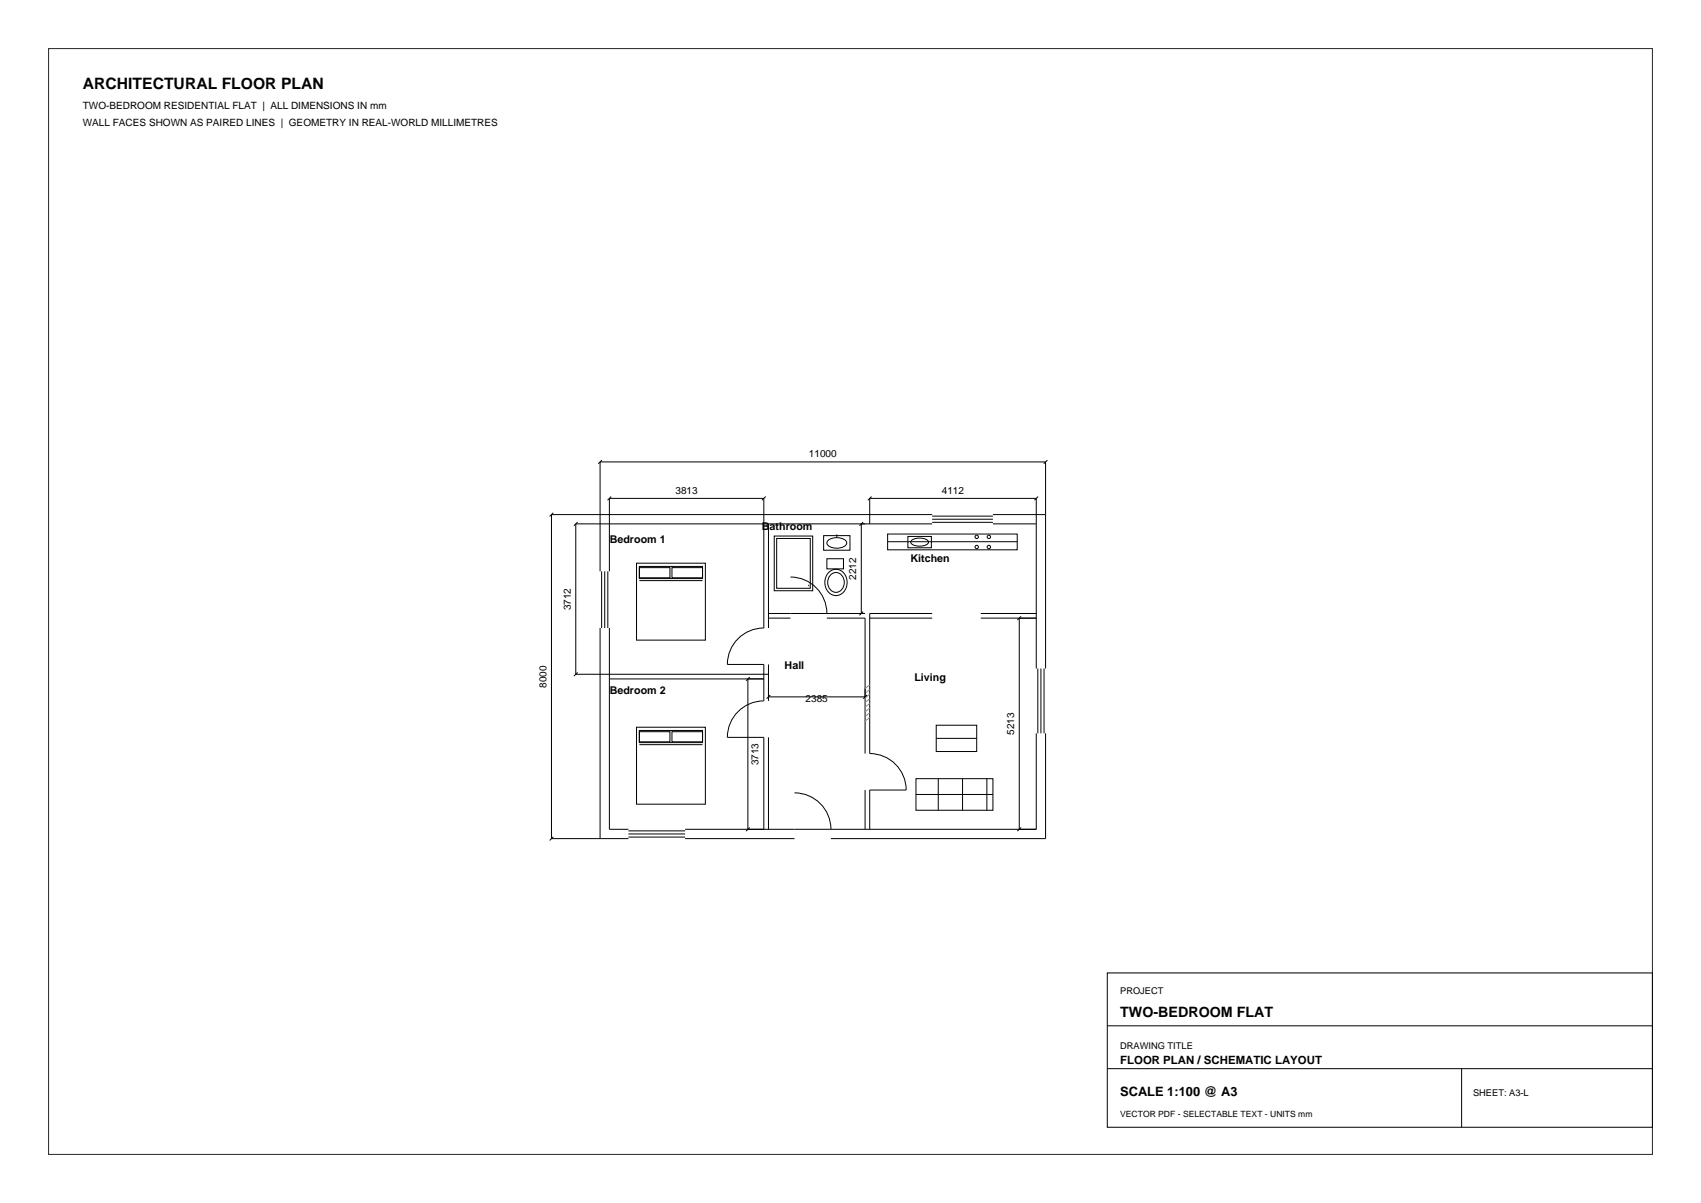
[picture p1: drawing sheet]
<svg xmlns="http://www.w3.org/2000/svg" width="420mm" height="297mm" viewBox="0 0 420 297" stroke-linecap="round" stroke-linejoin="round" font-family="sans-serif">
<g fill="none" stroke="#000" stroke-width=".25">
<path d="M148.6 113.6l-.9 .9M258.6 113.6l-.9 .9M136.6 126.6l-.9 .9M142.6 128.9l-.9 .9M150.9 122.6l-.9 .9M157.2 139h17v19h-17zM157.9 139.8h15.6v3h-15.6zM189 122.6l-.9 .9M189.7 129.3v25.7M191.2 132.3h9.5v13.5h-9.5zM191.8 132.9h8.3v12.3h-8.3zM203.4 132.2h6.5v3.6h-6.5z"/>
<path d="M204.2 137.9h4.1v2.5h-4.1zM204.5 133.4a3.6 3.6 0 0 1 4.5 .3 1.45 1.45 0 0 1-1.7 1.6h-.7a2.17 2.17 0 0 1-2.4-1.3zM206.6 131.9v.8M212.7 129.3v22.2M213.1 128.9l-.9 .9M214.7 129.3v-6.3h41.2v42M215.2 122.6l-.9 .9M219.2 131.8h32v3.9h-32zM219.2 133.7h32M224.2 132.4h5.8v2.8h-5.8zM225.2 133.3a3.6 3.6 0 0 1 4 .3 .88 .88 0 0 1-1 1.1l-1.1 .1-1.1-.1a1 1 0 0 1-1.1-1.1zM230.2 127h-94v80h19"/>
<path d="M230.2 129.3h-88v37.2h47.5M230.2 129h15M230.2 128.2h15M230.2 127.4h15M245.2 127h13M245.2 129.3h10.7M256.3 122.6l-.9 .9M148.2 141v-27h110v51M148.2 155v52M148.5 141v14M149.3 141v14M150.1 141v14"/>
<path d="M150.5 141v-18h38.1v32a9 9 0 0 0-9 9h9v9a9 9 0 0 0-9 9h9v22.7M150.5 155v49.7h4.7M157.9 140.1h7.5v2.5h-7.5zM157.9 143.3h15.6M165.9 140.1h7.6v2.5h-7.6zM189.7 151.5h23.9M189.7 152.6h5.5M195.2 142.5a9 9 0 0 1 9 9M204.2 152.6h9.4v33.4M204.7 141.3a2.74 2.74 0 0 1 3.1-.3 2.74 2.74 0 0 1 1.4 2.8 2.74 2.74 0 0 1-1.4 2.8 2.74 2.74 0 0 1-3.1-.3 3.6 3.6 0 0 1 0-5zM205 142.1a1.94 1.94 0 0 1 2-.6 1.94 1.94 0 0 1 1.4 1.6 2.19 2.19 0 0 1-.6 2.5 2.19 2.19 0 0 1-2.4 .3 2.73 2.73 0 0 1-.4-3.8zM213.1 151l-.9 .9"/>
<path d="M214.7 152.6h15.5M230.2 151.5h-15.5v34.5a9 9 0 0 1 9 9h-9v9.7M242.2 151.5h13.7M242.2 152.6h13.7M251.7 152.6v52.1M252.1 152.2l-.9 .9M142.6 166l-.9 .9M150.5 167.6h38.1M157.2 179.5h17v19h-17zM184.7 167.6v37.1M185.1 167.2l-.9 .9M189.7 164v9"/>
<path d="M189.7 172h23.9M190.2 171.6l-.9 .9M214 171.6l-.9 .9M231.2 179h10v6.5h-10zM256.3 165v16M257 165v16M257.8 165v16M157.9 180.3h15.6v3h-15.6zM157.9 180.6h7.5v2.5h-7.5zM157.9 183.8h15.6M165.9 180.6h7.6v2.5h-7.6zM189.7 182v22.7"/>
<path d="M196.2 195.7a9 9 0 0 1 9 9M213.6 195v9.7M226.2 192.2h19v7.8h-19zM226.2 196.1h19M231.2 182.3h10M231.7 192.2v7.8M237.7 192.2v7.8M243.7 192.2v7.8M255.9 181v23.7h-86.7M258.2 181v26h-53M136.6 206.6l-.9 .9M155.2 206.7h14"/>
<path d="M155.2 205.9h14M155.2 205.1h14M169.2 207h27M185.1 204.3l-.9 .9M252.1 204.3l-.9 .9M273.4 240.2h134.6v38.1h-134.6zM273.4 253.3h134.6M273.4 263.8h134.6M360.9 263.8v14.5"/>
<circle cx="241.2" cy="135" r=".42"/>
<circle cx="241.2" cy="132.5" r=".42"/>
<circle cx="244.2" cy="135" r=".42"/>
<circle cx="244.2" cy="132.5" r=".42"/>
<circle cx="199.7" cy="144.5" r=".04"/>
</g>
<path d="M214.7 177.1l-1.1 .9M214.7 176l-1.1 .9M214.7 174.8l-1.1 .9M214.7 173.7l-1.1 .9M214.7 172.5l-1.1 .9M214.7 171.4l-1.1 .9M214.7 170.2l-1.1 .9M214.7 169.1l-1.1 .9" fill="none" stroke="#8c8c8c" stroke-width=".25"/>
<path d="M12 12h396v273h-396z" fill="none" stroke="#262626" stroke-width=".25"/>
<text font-size="3.9" x="20.5" y="21.9">ARCHITECTURAL FLOOR PLAN</text>
<text font-size="3.5" x="276.6" y="251.1">TWO-BEDROOM FLAT</text>
<text font-size="3.2" x="276.6" y="270.5">SCALE 1:100 @ A3</text>
<text font-size="2.8" x="276.6" y="262.8">FLOOR PLAN / SCHEMATIC LAYOUT</text>
<g font-size="2.6">
<text x="188.1" y="130.8">Bathroom</text>
<text x="150.6" y="133.9">Bedroom 1</text>
<text x="224.8" y="138.8">Kitchen</text>
<text x="193.7" y="165">Hall</text>
<text x="150.6" y="171.2">Bedroom 2</text>
<text x="225.8" y="168">Living</text>
</g>
<g font-size="2.5">
<text x="20.5" y="26.8">TWO-BEDROOM RESIDENTIAL FLAT | ALL DIMENSIONS IN mm</text>
<text x="20.5" y="31">WALL FACES SHOWN AS PAIRED LINES | GEOMETRY IN REAL-WORLD MILLIMETRES</text>
<text x="199.7" y="112.9">11000</text>
<text x="166.8" y="121.9">3813</text>
<text x="232.6" y="121.9">4112</text>
<text x="211.4" y="143.1" transform="rotate(-90 211.4 143.1)">2212</text>
<text x="140.9" y="150.6" transform="rotate(-90 140.9 150.6)">3712</text>
<text x="134.9" y="169.8" transform="rotate(-90 134.9 169.8)">8000</text>
<text x="198.9" y="173.2">2385</text>
<text x="250.4" y="181.4" transform="rotate(-90 250.4 181.4)">5213</text>
<text x="187.3" y="188.9" transform="rotate(-90 187.3 188.9)">3713</text>
</g>
<g font-size="2.3">
<text x="276.6" y="245.5">PROJECT</text>
<text x="276.6" y="258.9">DRAWING TITLE</text>
<text x="363.7" y="270.5">SHEET: A3-L</text>
</g>
<text font-size="2.1" x="276.6" y="275.8">VECTOR PDF - SELECTABLE TEXT - UNITS mm</text>
</svg>
